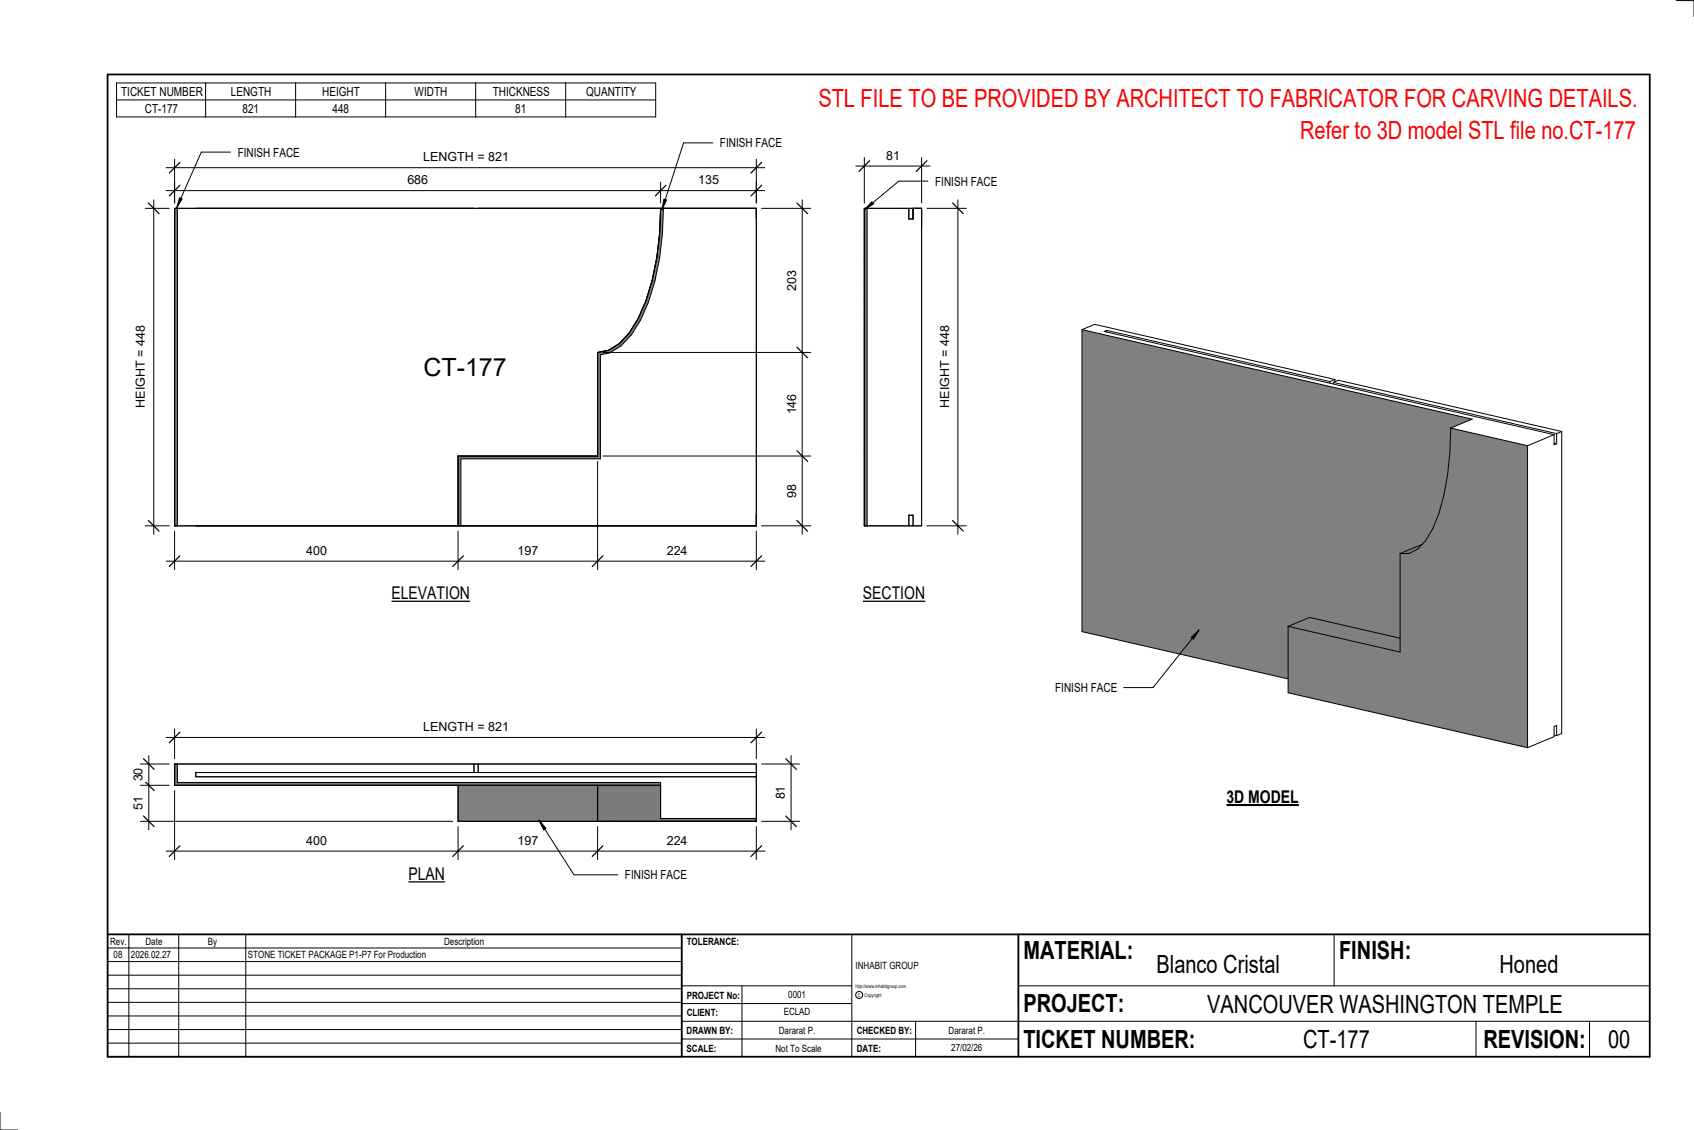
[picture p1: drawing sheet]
<svg xmlns="http://www.w3.org/2000/svg" width="914mm" height="610mm" viewBox="0 0 914 610" stroke-linecap="round" stroke-linejoin="round" font-family="sans-serif">
<path d="M467 112h1v172h-1z" fill="#7c7c7c"/>
<path d="M467 112h30v172h-30zM468 112v172M491 112v6h2v-6M491 284v-6h2v6" fill="none" stroke="#000" stroke-width=".54"/>
<g fill="#7c7c7c">
<path d="M357 112h1a141 141 0 0 1-12 61l-5 8-6 6-6 3-5 1v57h-75v36h-2v-38h76v-56l5-1 6-4a66 66 0 0 0 18-34l3-12 1-13z"/>
<path d="M94 112h2v172h-2z"/>
</g>
<path d="M94 112h314v172h-314zM96 112v172M357 112a139 139 0 0 1-13 60l-4 8-6 5-6 4-5 1v56h-76v38M358 112a141 141 0 0 1-12 61l-5 8-6 6-6 3-5 1v57h-75v36" fill="none" stroke="#000" stroke-width=".54"/>
<path d="M247 424h76v19h-76z" fill="#808080"/>
<g fill="#7c7c7c">
<path d="M94 412h2v10h261v2h-263z"/>
<path d="M323 424h34v18h51v1h-85z"/>
</g>
<path d="M96 412v10h261v20h51M256 412v5M258 412v5M408 417h-302v2h302M247 424v19h161v-31h-314v12h263M323 424v19" fill="none" stroke="#000" stroke-width=".54"/>
<g fill="#808080">
<path d="M584 178l211 48-12 5a138 138 0 0 1-10 54l-4 7-1 2-12 5v45l-49-11-12 5v28l-111-25z"/>
<path d="M783 231l42 9v163l-130-29v-36l61 14v-53h5l4-3a52 52 0 0 0 14-29l2-11 2-12z"/>
<path d="M695 338l12-5 49 11v8z"/>
<path d="M756 299l12-5-3 2-4 3z"/>
</g>
<g fill="none" stroke="#000" stroke-width=".54">
<path d="M462 90h40M467 85v25M497 85v25M584 178v163l111 25M584 178l211 48-12 5M584 178l7-3 130 30M597 178l-1 1 243 55M597 178l121 28M597 178v1M718 206v1M720 206l2-1 121 28M720 206l120 28"/>
<path d="M720 206v1M721 205v1M721 205l-3 1M783 231l42 9M783 231a138 138 0 0 1-10 54l-4 7-4 4-4 3h-5M839 234v6l1-1M839 234l-14 6M839 239h1M840 234v5M843 233v163l-3 1M843 233l-3 1M825 240v163"/>
<path d="M756 299v53l-61-14M768 294l-12 5M695 338l12-5 49 11M695 338v36l130 29M839 397h1M840 397v-6l-1 1v5l-14 6"/>
</g>
<path d="M469 87l-5 5M500 87l-5 5" fill="none" stroke="#000" stroke-width=".67"/>
<path d="M478 80h8v8h-8z" fill="#fff"/>
<path d="M500 112h22M517 108v180M500 284h22" fill="none" stroke="#000" stroke-width=".54"/>
<path d="M514 110l6 5M514 281l6 6" fill="none" stroke="#000" stroke-width=".67"/>
<g fill="#fff">
<path d="M506 176h8v44h-8z"/>
<path d="M229 191h45v15h-45z"/>
</g>
<path d="M90 90h323M94 86v24M408 86v24" fill="none" stroke="#000" stroke-width=".54"/>
<path d="M97 88l-6 5M411 88l-6 5" fill="none" stroke="#000" stroke-width=".67"/>
<path d="M228 81h46v8h-46z" fill="#fff"/>
<path d="M94 98v12M357 98v12M408 98v12M90 103h323" fill="none" stroke="#000" stroke-width=".54"/>
<path d="M97 100l-6 6M359 100l-5 6M411 100l-6 6" fill="none" stroke="#000" stroke-width=".67"/>
<g fill="#fff">
<path d="M220 93h11v8h-11z"/>
<path d="M377 93h11v8h-11z"/>
</g>
<path d="M411 112h27M433 108v180M325 190h113M325 246h113M411 284h27" fill="none" stroke="#000" stroke-width=".54"/>
<path d="M430 110l6 5M430 187l6 6M430 243l6 6M430 281l6 6" fill="none" stroke="#000" stroke-width=".67"/>
<g fill="#fff">
<path d="M424 146h7v11h-7z"/>
<path d="M424 213h7v11h-7z"/>
<path d="M424 261h7v8h-7z"/>
</g>
<path d="M78 112h13M83 108v180M78 284h13" fill="none" stroke="#000" stroke-width=".54"/>
<path d="M80 110l6 5M80 281l6 6" fill="none" stroke="#000" stroke-width=".67"/>
<path d="M72 176h8v44h-8z" fill="#fff"/>
<path d="M323 249v58M94 287v20M247 287v20M408 287v20M90 303h323" fill="none" stroke="#000" stroke-width=".54"/>
<path d="M97 300l-6 6M250 300l-6 6M325 300l-5 6M411 300l-6 6" fill="none" stroke="#000" stroke-width=".67"/>
<g fill="#fff">
<path d="M165 293h11v8h-11z"/>
<path d="M279 293h11v8h-11z"/>
<path d="M360 293h11v8h-11z"/>
</g>
<path d="M76 412h15M80 408v40M76 424h15M76 443h168" fill="none" stroke="#000" stroke-width=".54"/>
<path d="M77 409l6 6M77 421l6 6M77 440l6 6" fill="none" stroke="#000" stroke-width=".67"/>
<g fill="#fff">
<path d="M71 430h7v7h-7z"/>
<path d="M71 414h7v8h-7z"/>
</g>
<path d="M411 412h21M427 408v40M411 443h21" fill="none" stroke="#000" stroke-width=".54"/>
<path d="M424 409l6 6M424 440l6 6" fill="none" stroke="#000" stroke-width=".67"/>
<path d="M418 424h7v7h-7z" fill="#fff"/>
<path d="M94 427v37M90 459h323M247 446v18M323 446v18M408 446v18" fill="none" stroke="#000" stroke-width=".54"/>
<path d="M97 456l-6 6M250 456l-6 6M325 456l-5 6M411 456l-6 6" fill="none" stroke="#000" stroke-width=".67"/>
<g fill="#fff">
<path d="M360 450h11v7h-11z"/>
<path d="M279 450h11v7h-11z"/>
<path d="M165 450h11v7h-11z"/>
</g>
<path d="M90 398h323M94 393v16M408 393v16" fill="none" stroke="#000" stroke-width=".54"/>
<path d="M97 395l-6 6M411 395l-6 6" fill="none" stroke="#000" stroke-width=".67"/>
<path d="M228 388h46v8h-46z" fill="#fff"/>
<g fill="none" stroke="#000" stroke-width=".54">
<path d="M905 0h9v9M460 504v66M720 504v28M891 504h-341v37M368 532h92M401 532v38M550 532h341M368 551h523M368 541h92M494 551v19M797 551v19M858 551v19"/>
<path d="M368 561h182M0 600v10h10"/>
<circle cx="464" cy="537" r="1.9"/>
</g>
<path d="M58 40h833v530h-833zM58 504h833M368 504v66M550 504v66" fill="none" stroke="#000" stroke-width=".96"/>
<g fill="#fff">
<path d="M652 534h192v15h-192z"/>
<path d="M513 562h17v6h-17z"/>
<path d="M425 533h10v6h-10z"/>
<path d="M423 543h15v6h-15z"/>
<path d="M420 553h20v6h-20z"/>
<path d="M624 513h68v15h-68z"/>
<path d="M809 513h33v15h-33z"/>
<path d="M512 553h20v6h-20z"/>
<path d="M703 553h37v15h-37z"/>
<path d="M442 45h443v16h-443z"/>
<path d="M868 553h12v15h-12z"/>
<path d="M61 512h5v6h-5z"/>
</g>
<g fill="none" stroke="#000" stroke-width=".54">
<path d="M63 45h291v18h-291zM63 54h291M111 45v18M160 45v18M208 45v18M257 45v18M305 45v18M58 504h310v66h-310zM58 519h310M58 511h310M70 504v66M96 504v66"/>
<path d="M133 504v66M58 533h310M58 526h310M58 555h310M58 548h310M58 541h310M58 563h310"/>
</g>
<path d="M211 315h43v10h-43z" fill="#fff"/>
<path d="M211 324h43" fill="none" stroke="#000" stroke-width=".69" stroke-linecap="butt"/>
<path d="M220 466h20v11h-20z" fill="#fff"/>
<path d="M220 476h20" fill="none" stroke="#000" stroke-width=".69" stroke-linecap="butt"/>
<path d="M662 424h39v12h-39z" fill="#fff"/>
<path d="M662 434h39" fill="none" stroke="#000" stroke-width="1.1" stroke-linecap="butt"/>
<path d="M358 107l2 1-3 5z" fill="#000"/>
<path d="M385 77h-16l-12 36M358 107l2 1-3 5z" fill="none" stroke="#000" stroke-width=".54"/>
<path d="M389 73h33v8h-33z" fill="#fff"/>
<path d="M291 443l4 4-2 1z" fill="#000"/>
<path d="M291 443l4 4-2 1zM291 443l19 29h23" fill="none" stroke="#000" stroke-width=".54"/>
<path d="M337 468h34v8h-34z" fill="#fff"/>
<path d="M647 340l-25 31h-15M643 344l4-4-3 5z" fill="none" stroke="#000" stroke-width=".54"/>
<path d="M643 344l4-4-3 5z" fill="#000"/>
<g fill="#fff">
<path d="M570 367h33v8h-33z"/>
<path d="M466 315h33v10h-33z"/>
</g>
<path d="M466 324h33" fill="none" stroke="#000" stroke-width=".69" stroke-linecap="butt"/>
<path d="M97 107h1l-3 5z" fill="#000"/>
<path d="M124 82h-15l-14 30M97 107h1l-3 5z" fill="none" stroke="#000" stroke-width=".54"/>
<path d="M128 78h33v8h-33z" fill="#fff"/>
<path d="M471 109l1 1-5 3z" fill="#000"/>
<path d="M501 98h-16l-18 15M471 109l1 1-5 3z" fill="none" stroke="#000" stroke-width=".54"/>
<g fill="#fff">
<path d="M505 94h33v8h-33z"/>
<path d="M702 63h183v15h-183z"/>
</g>
<g font-size="13.5" fill="#f00">
<text x="442" y="58">STL FILE TO BE PROVIDED BY ARCHITECT TO FABRICATOR FOR CARVING DETAILS.</text>
<text x="702" y="75">Refer to 3D model STL file no.CT-177</text>
</g>
<g font-size="13.5">
<text x="229" y="203">CT-177</text>
<text x="552" y="517">MATERIAL:</text>
<text x="723" y="517">FINISH:</text>
<text x="624" y="525">Blanco Cristal</text>
<text x="809" y="525">Honed</text>
<text x="552" y="546">PROJECT:</text>
<text x="652" y="546">VANCOUVER WASHINGTON TEMPLE</text>
<text x="552" y="565">TICKET NUMBER:</text>
<text x="703" y="565">CT-177</text>
<text x="801" y="565">REVISION:</text>
<text x="868" y="565">00</text>
</g>
<g font-size="9.4">
<text x="211" y="323">ELEVATION</text>
<text x="466" y="323">SECTION</text>
<text x="662" y="433">3D MODEL</text>
<text x="220" y="475">PLAN</text>
</g>
<g font-size="6.7">
<text x="65" y="52">TICKET NUMBER</text>
<text x="125" y="52">LENGTH</text>
<text x="174" y="52">HEIGHT</text>
<text x="224" y="52">WIDTH</text>
<text x="266" y="52">THICKNESS</text>
<text x="316" y="52">QUANTITY</text>
<text x="78" y="61">CT-177</text>
<text x="131" y="61">821</text>
<text x="179" y="61">448</text>
<text x="278" y="61">81</text>
<text x="389" y="79">FINISH FACE</text>
<text x="128" y="84">FINISH FACE</text>
<text x="228" y="87">LENGTH = 821</text>
<text x="478" y="86">81</text>
<text x="220" y="99">686</text>
<text x="377" y="99">135</text>
<text x="505" y="100">FINISH FACE</text>
<text x="430" y="157" transform="rotate(-90 430 157)">203</text>
<text x="78" y="220" transform="rotate(-90 78 220)">HEIGHT = 448</text>
<text x="512" y="220" transform="rotate(-90 512 220)">HEIGHT = 448</text>
<text x="430" y="224" transform="rotate(-90 430 224)">146</text>
<text x="430" y="269" transform="rotate(-90 430 269)">98</text>
<text x="165" y="299">400</text>
<text x="279" y="299">197</text>
<text x="360" y="299">224</text>
<text x="570" y="373">FINISH FACE</text>
<text x="228" y="394">LENGTH = 821</text>
<text x="77" y="422" transform="rotate(-90 77 422)">30</text>
<text x="424" y="431" transform="rotate(-90 424 431)">81</text>
<text x="77" y="437" transform="rotate(-90 77 437)">51</text>
<text x="165" y="456">400</text>
<text x="279" y="456">197</text>
<text x="360" y="456">224</text>
<text x="337" y="474">FINISH FACE</text>
</g>
<g font-size="5.4">
<text x="59" y="510">Rev.</text>
<text x="79" y="510">Date</text>
<text x="112" y="510">By</text>
<text x="240" y="510">Description</text>
<text x="371" y="510">TOLERANCE:</text>
<text x="61" y="517">08</text>
<text x="71" y="517">2026.02.27</text>
<text x="134" y="517">STONE TICKET PACKAGE P1-P7 For Production</text>
<text x="462" y="523">INHABIT GROUP</text>
<text x="371" y="539">PROJECT No:</text>
<text x="425" y="538">0001</text>
<text x="371" y="548">CLIENT:</text>
<text x="423" y="548">ECLAD</text>
<text x="371" y="558">DRAWN BY:</text>
<text x="420" y="558">Dararat P.</text>
<text x="462" y="558">CHECKED BY:</text>
<text x="512" y="558">Dararat P.</text>
<text x="371" y="567">SCALE:</text>
<text x="419" y="567">Not To Scale</text>
<text x="462" y="567">DATE:</text>
<text x="513" y="567">27/02/26</text>
</g>
<g font-size="2.7">
<text x="462" y="533">http://www.inhabitgroup.com</text>
<text x="463" y="538">C</text>
<text x="467" y="538">Copyright</text>
</g>
</svg>
